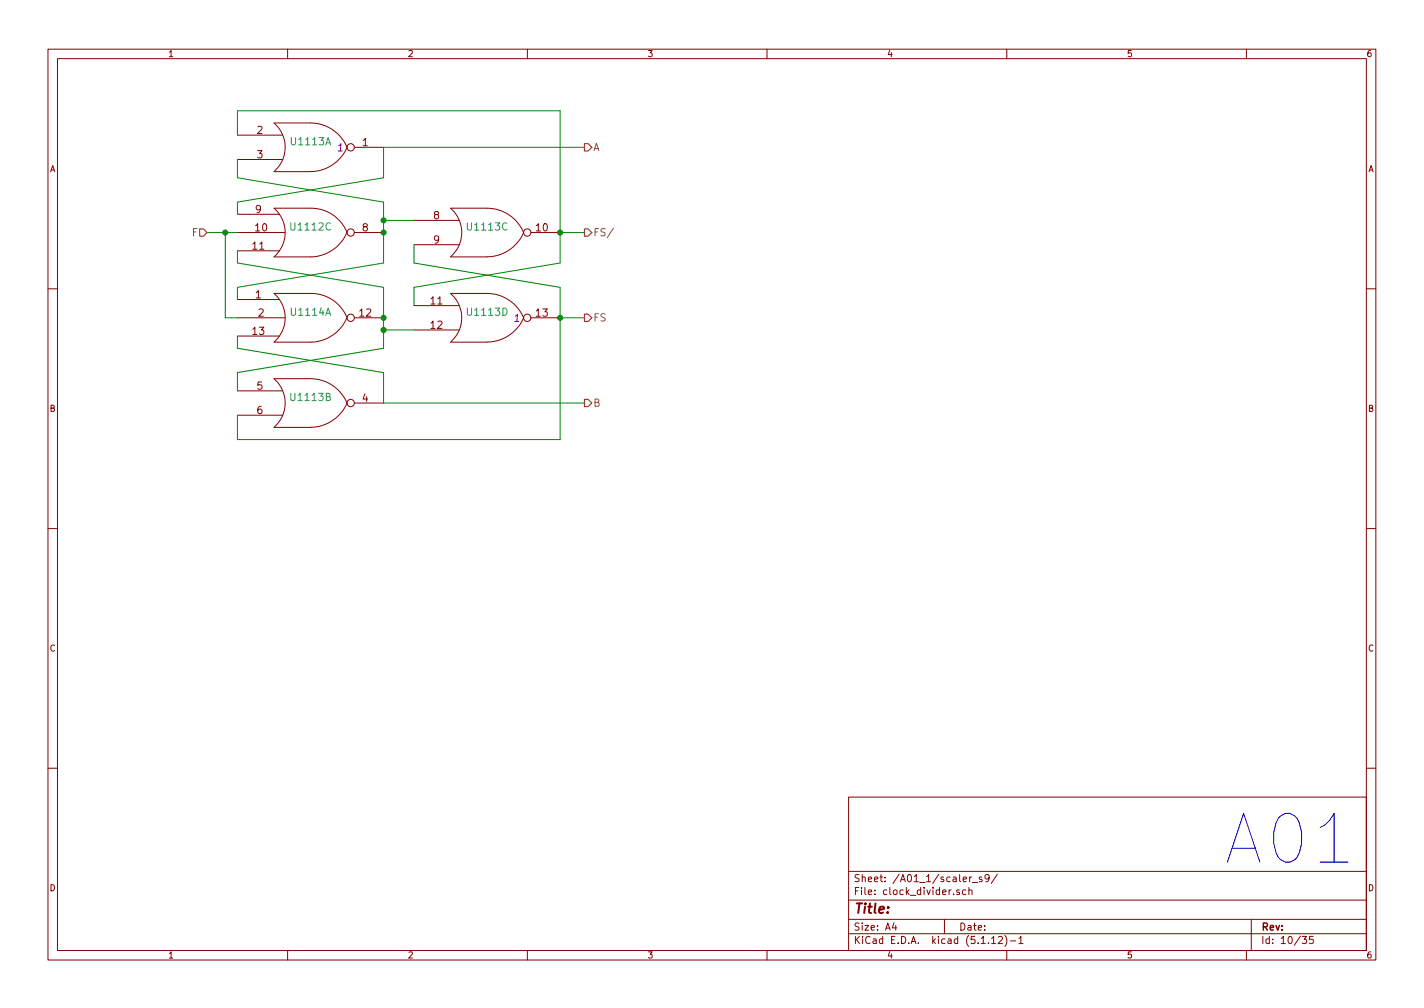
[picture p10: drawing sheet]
<svg xmlns="http://www.w3.org/2000/svg" width="297mm" height="210mm" viewBox="0 0 297 210" stroke-linecap="round" stroke-linejoin="round" font-family="sans-serif">
<g fill="none" stroke="#840000" stroke-width=".21">
<path d="M10 10.3h277v189.9h-277zM12 12.2h273v186.1h-273zM60 10.3v1.9M110 10.3v1.9M160 10.3v1.9M210 10.3v1.9M260 10.3v1.9M49.5 28.2h9.4M49.5 33.3h9.4M57.1 35.8h7.7M57.2 35.8a6.7 6.7 0 0 0 0-10.1l7.6-.1a8.3 8.3 0 0 1 7.6 5.1 8.4 8.4 0 0 1-7.6 5.1M73.9 30.7h6.1"/>
<path d="M49.5 48.5h9.9M49.5 44.7h8.8M49.5 52.3h8.8M64.8 43.4l-7.6 .1a6.7 6.7 0 0 1 0 10.1M64.8 43.4a8 8 0 0 1 7.6 5.1 8.3 8.3 0 0 1-7.6 5.1h-7.7M73.9 48.5h6.1M86.4 46h9.4M86.4 51h9.4M94 43.4h7.6a8.3 8.3 0 0 1 7.6 5.1 8.4 8.4 0 0 1-7.6 5.1M94 53.6h7.6M94 43.5a6.7 6.7 0 0 1 0 10.1M110.7 48.5h6.1"/>
<path d="M10 60.2h2M49.5 62.5h8.8M49.5 66.3h9.9M49.5 70.1h8.8M64.8 61.2h-7.6a6.7 6.7 0 0 1 0 10.1M64.8 61.2a8 8 0 0 1 7.6 5.1 8.3 8.3 0 0 1-7.6 5.1h-7.7M73.9 66.3h6.1M86.4 63.7h9.4M86.4 68.8h9.4M94 61.2h7.6a8.3 8.3 0 0 1 7.6 5.1 8.4 8.4 0 0 1-7.6 5M94 71.4h7.6M94 61.2a6.7 6.7 0 0 1 0 10.1"/>
<path d="M110.7 66.3h6.1M285 60.2h2M49.5 81.5h9.4M49.5 86.6h9.4M57.1 89.1h7.7M57.2 89.1a6.7 6.7 0 0 0 0-10.1h7.6a8.3 8.3 0 0 1 7.6 5.1 8.4 8.4 0 0 1-7.6 5M73.9 84.1h6.1M10 110.3h2M285 110.3h2M10 160.2h2M177 166.3h108v32h-108zM285 160.2h2"/>
<path d="M60 198.3v1.9M110 198.3v1.9M160 198.3v1.9M177 194.8h108M177 191.8h108M177 187.8h108M177 181.8h108M186.5 192.5l-.4 1h1M186.8 193v1M197 191.8v3M200.1 185.7l-.3-.1-.3 .2 .1 .2 .5 .2v.3h-.6M201.5 185.7l-.5-.1-.2 .3v.6l.2 .1 .5-.1"/>
<path d="M202.1 185.7l.2-.1 .4 .1 .1 .9M202.1 185.1v1.5M202.3 182.9v1M202.7 182.9l-.4 .3M202.8 184.1h1.2M204.8 183l-.3-.1-.2 .2v.3l.5 .1v.3h-.5M206.3 183.1l-.3 .3-.4-.1-.1-.2v-.4l.3-.3h.2l.3 .3a1.01 1.01 0 0 1-.4 1.2h-.3M206.8 195.8l.5-.5v1.5M206.8 196.8h.9M208.1 182.3l-1.3 2M208.3 195.5l.5-.2 .3 .5-.9 1h.9M209.6 195.1a1.71 1.71 0 0 1 0 2.3"/>
<path d="M210 198.3v1.9M210.7 196.3h1.2M212.5 195.8l.5-.5v1.5M212.5 196.8h.9M260 198.3v1.9M261 191.8v6.5M271.6 195.3h.9l-.4 .6 .4 .1v.7l-.2 .1-.7-.1M273.9 195.3h-.7l-.1 .7 .2-.1 .5 .1 .1 .7-.2 .1-.6-.1"/>
<circle cx="73.2" cy="30.7" r=".76"/>
<circle cx="73.2" cy="48.5" r=".76"/>
<circle cx="110" cy="48.5" r=".76"/>
<circle cx="73.2" cy="66.3" r=".76"/>
<circle cx="110" cy="66.3" r=".76"/>
<circle cx="73.2" cy="84.1" r=".76"/>
</g>
<path d="M49.5 28.2v-5.1h67.3v31.8l-30.4 5v3.8M49.5 33.3v3.8l30.5 5.1v12.7l-30.5 5v2.6M121.9 30.7h-41.9v6.4l-30.5 5.1v2.5M43.2 48.5h6.3M47 48.5v17.8h2.5M49.5 52.3v2.6l30.5 5v12.7l-30.5 5.1v3.8M80 46h6.4M86.4 51v3.9l30.4 5v31.8h-67.3v-5.1M116.8 48.5h5.1M49.5 70.1v2.5l30.5 5.1v6.4h41.9M80 68.8h6.4M116.8 66.3h5.1" fill="none" stroke="#008400" stroke-width=".21"/>
<path d="M121.9 30h.8l.7 .7-.7 .8h-.8zM41.7 47.7h.7l.8 .8-.8 .8h-.7zM121.9 47.7h.8l.7 .8-.7 .8h-.8zM121.9 65.5h.8l.7 .8-.7 .8h-.8zM121.9 83.3h.8l.7 .8-.7 .7h-.8z" fill="none" stroke="#848400" stroke-width=".25"/>
<path d="M128 47.6l-1.3 1.9" fill="none" stroke="#848400" stroke-width=".21"/>
<g fill="#008400" stroke="#008400" stroke-width=".25">
<circle cx="80" cy="68.8" r=".51"/>
<circle cx="47" cy="48.5" r=".51"/>
<circle cx="80" cy="46" r=".51"/>
<circle cx="80" cy="66.3" r=".51"/>
<circle cx="116.8" cy="48.5" r=".51"/>
<circle cx="116.8" cy="66.3" r=".51"/>
<circle cx="80" cy="48.5" r=".51"/>
</g>
<text font-size="14.2" fill="#0000c2" x="257.3" y="180.3">A01</text>
<text font-size="2.8" fill="#840000" x="178" y="190.5">Title:</text>
<g font-size="2.1" fill="#840000">
<text x="53.6" y="27.9">2</text>
<text x="53.6" y="33">3</text>
<text x="75.6" y="30.5">1</text>
<text x="53.3" y="44.4">9</text>
<text x="90.5" y="45.7">8</text>
<text x="52.7" y="52.1">11</text>
<text x="53.3" y="48.3">10</text>
<text x="75.6" y="48.3">8</text>
<text x="90.5" y="50.8">9</text>
<text x="111.9" y="48.3">10</text>
<text x="53.3" y="62.2">1</text>
<text x="89.9" y="63.5">11</text>
<text x="52.7" y="69.8">13</text>
<text x="53.9" y="66">2</text>
<text x="75" y="66">12</text>
<text x="89.9" y="68.6">12</text>
<text x="111.9" y="66">13</text>
<text x="53.6" y="81.3">5</text>
<text x="75.6" y="83.8">4</text>
<text x="53.6" y="86.4">6</text>
<text x="178" y="184">Sheet: /A01_1/scaler_s9/</text>
<text x="178" y="186.7">File: clock_divider.sch</text>
<text x="178" y="196.9">KiCad E.D.A. kicad (5.1.12)-1</text>
<text x="178" y="194.1">Size: A4</text>
<text x="200" y="194.1">Date:</text>
<text x="263" y="194.1">Rev:</text>
<text x="263" y="196.9">Id: 10/35</text>
</g>
<g font-size="2.1" fill="#008484">
<text x="60.9" y="30.3">U1113A</text>
<text x="60.9" y="48.1">U1112C</text>
<text x="97.7" y="48.1">U1113C</text>
<text x="60.9" y="65.9">U1114A</text>
<text x="97.7" y="65.9">U1113D</text>
<text x="60.9" y="83.6">U1113B</text>
</g>
<g font-size="2.1" fill="#840084">
<text x="70.5" y="31.6">1</text>
<text x="107.4" y="67.1">1</text>
</g>
<g font-size="2.1" fill="#848400">
<text x="123.7" y="31.5">A</text>
<text x="40.1" y="49.3">F</text>
<text x="123.7" y="49.3">FS/</text>
<text x="123.7" y="67.1">FS</text>
<text x="123.7" y="84.8">B</text>
</g>
<g font-size="1.8" fill="#840000">
<text x="35" y="11.9">1</text>
<text x="85" y="11.9">2</text>
<text x="135" y="11.9">3</text>
<text x="185" y="11.9">4</text>
<text x="235" y="11.9">5</text>
<text x="285" y="11.9">6</text>
<text x="10.4" y="35.9">A</text>
<text x="285.4" y="35.9">A</text>
<text x="10.4" y="85.9">B</text>
<text x="285.4" y="85.9">B</text>
<text x="10.4" y="135.9">C</text>
<text x="285.4" y="135.9">C</text>
<text x="10.4" y="185.9">D</text>
<text x="285.4" y="185.9">D</text>
<text x="35" y="199.9">1</text>
<text x="85" y="199.9">2</text>
<text x="135" y="199.9">3</text>
<text x="185" y="199.9">4</text>
<text x="235" y="199.9">5</text>
<text x="285" y="199.9">6</text>
</g>
</svg>
